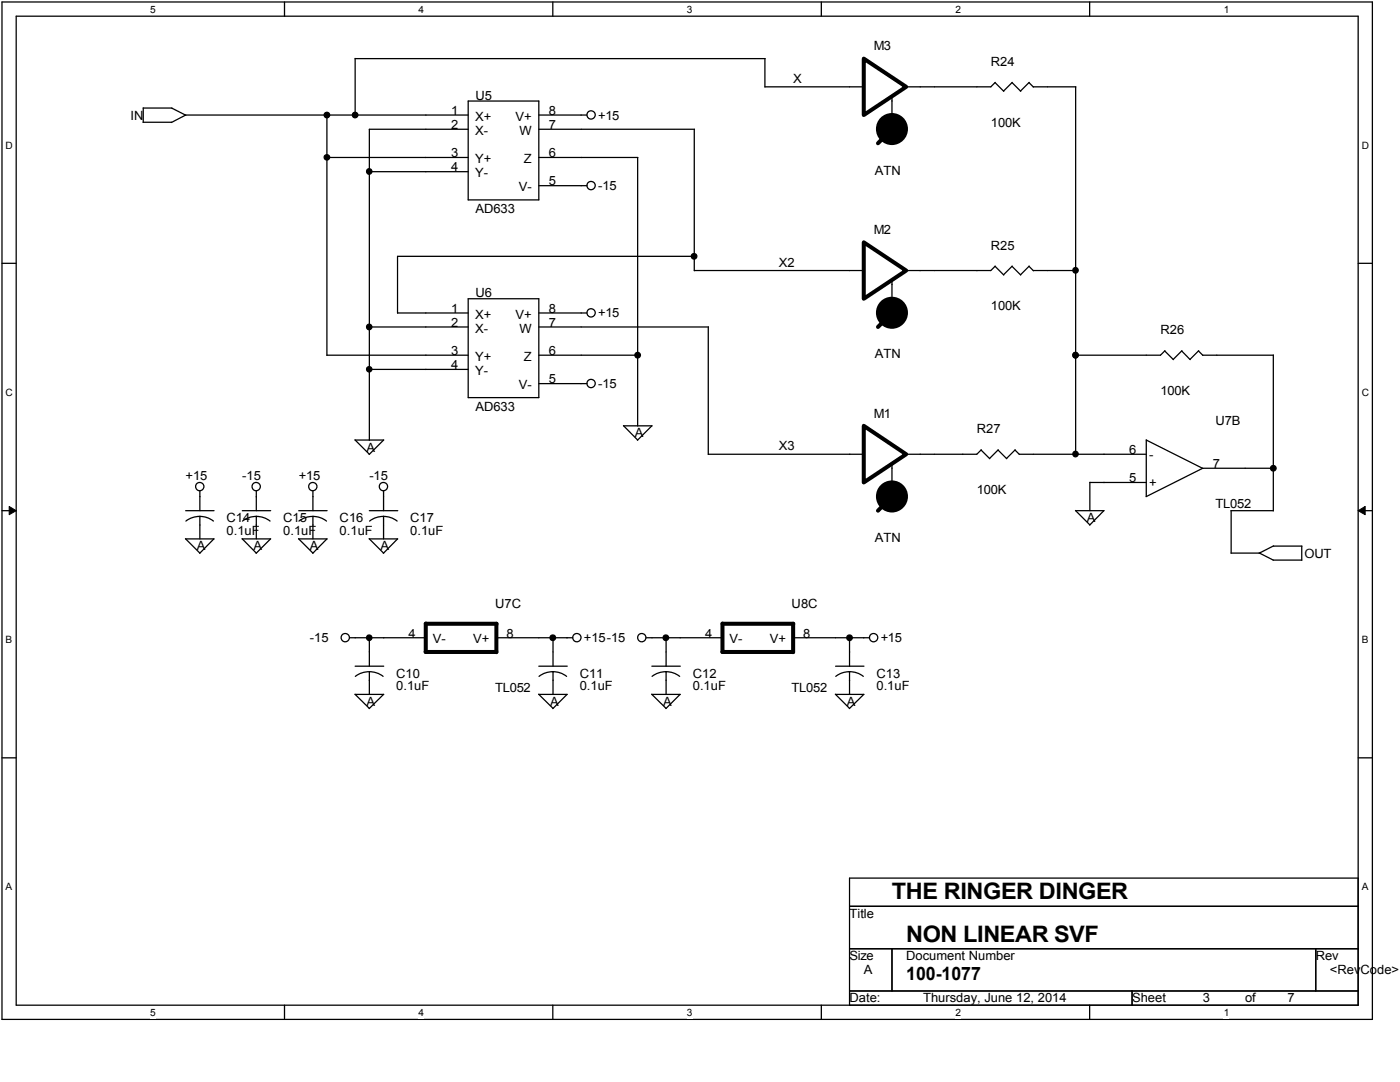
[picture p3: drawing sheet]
<svg xmlns="http://www.w3.org/2000/svg" width="279mm" height="216mm" viewBox="0 0 279 216" stroke-linecap="round" stroke-linejoin="round" font-family="sans-serif">
<path d="M.4 .4h273.5v203h-273.5zM3.2 3.2h267.9v197.4h-267.9z" fill="none" stroke="#000" stroke-width=".25"/>
<g fill="#fff">
<path d="M30 .7h1.1v2.3h-1.1z"/>
<path d="M30 200.9h1.1v2.3h-1.1z"/>
</g>
<path d="M56.8 .4v2.8M56.8 200.6v2.8" fill="none" stroke="#000" stroke-width=".25"/>
<g fill="#fff">
<path d="M83.5 .7h1.1v2.3h-1.1z"/>
<path d="M83.5 200.9h1.1v2.3h-1.1z"/>
</g>
<path d="M110.3 .4v2.8M110.3 200.6v2.8" fill="none" stroke="#000" stroke-width=".25"/>
<g fill="#fff">
<path d="M137.1 .7h1.1v2.3h-1.1z"/>
<path d="M137.1 200.9h1.1v2.3h-1.1z"/>
</g>
<path d="M163.9 .4v2.8M163.9 200.6v2.8" fill="none" stroke="#000" stroke-width=".25"/>
<g fill="#fff">
<path d="M190.7 .7h1.1v2.3h-1.1z"/>
<path d="M190.7 200.9h1.1v2.3h-1.1z"/>
</g>
<path d="M217.5 .4v2.8M217.5 200.6v2.8" fill="none" stroke="#000" stroke-width=".25"/>
<g fill="#fff">
<path d="M244.2 .7h1.1v2.3h-1.1z"/>
<path d="M244.2 200.9h1.1v2.3h-1.1z"/>
<path d="M1.1 27.9h1.5v2.2h-1.5z"/>
<path d="M271.8 27.9h1.4v2.2h-1.4z"/>
<path d="M1.1 77.2h1.5v2.2h-1.5z"/>
<path d="M271.8 77.2h1.4v2.2h-1.4z"/>
</g>
<path d="M.4 52.5h2.8M271.1 52.5h2.8" fill="none" stroke="#000" stroke-width=".25"/>
<g fill="#fff">
<path d="M1.1 126.5h1.3v2.3h-1.3z"/>
<path d="M271.8 126.5h1.3v2.3h-1.3z"/>
</g>
<path d="M.4 101.9h2.8M271.1 101.9h2.8" fill="none" stroke="#000" stroke-width=".25"/>
<path d="M1.8 101.1l1.4 .8-1.4 .8zM271.1 101.9l1.3-.8v1.6z" fill="#000"/>
<path d="M1.8 101.1l1.4 .8-1.4 .8zM271.1 101.9l1.3-.8v1.6z" fill="none" stroke="#000" stroke-width=".2"/>
<g fill="#fff">
<path d="M1.1 175.9h1.3v2.2h-1.3z"/>
<path d="M271.8 175.9h1.3v2.2h-1.3z"/>
</g>
<g fill="none" stroke="#000" stroke-width=".25">
<path d="M152.7 17.3h19.7M152.7 11.7v5.7M152.7 11.7h-81.8v11.3M178 19.3v3.7M198.6 16.5l1.7 1.7M198.6 16.4l-.9 .9h-16.9M202 16.5l1.7 1.7M202 16.4l-1.7 1.8M205.4 16.5l.8 .9M205.4 16.4l-1.7 1.8M206.2 17.3h8.5v73.3M28.5 24.4h5.8"/>
<path d="M28.6 21.6h5.7M28.6 21.5v2.9M34.3 21.6l2.8 1.4M65.2 31.4h28.2M65.2 23v47.9h28.2M73.7 34.3h19.7M93.4 23h-56.3l-2.9 1.4M93.4 20.2h14.1v19.7h-14.1zM93.4 25.8h-19.7v62M107.5 37.1h9.6M107.5 23h9.6M107.5 25.8h31.1"/>
<path d="M107.5 31.4h19.8v53.6M138.6 25.8v28.2M93.4 59.6h14.1v19.7h-14.1zM138.6 54h33.8M138.6 51.1h-59.3v11.4M178 55.9v3.7M198.6 53.1l1.7 1.8M198.6 53.1l-.9 .9h-16.9M202 53.1l1.7 1.8M202 53.1l-1.7 1.7M205.4 53.1l.8 .9M205.4 53.1l-1.7 1.7"/>
<path d="M206.2 54h8.5M73.7 65.2h19.7M73.7 73.7h19.7M79.3 62.5h14.1M107.5 76.5h9.6M107.5 62.5h9.6M107.5 70.9h19.8M107.5 65.2h33.9M141.4 65.2v25.5M232.4 70l1.8 1.8M232.5 70l-.9 .9h-17M235.8 70l1.7 1.8"/>
<path d="M235.9 70l-1.8 1.7M239.2 70l.9 .9M239.2 70l-1.7 1.7M240 70.9h14.1M254.1 70.8v31.1M39.9 98v3.9M51.1 98v3.9M62.5 98v3.9M70.8 87.8l2.9 2.8M70.9 87.8h5.7M76.5 87.8l-2.8 2.9M76.5 98v3.9"/>
<path d="M124.4 84.9l2.9 2.9M124.5 85h5.6M130.1 85l-2.9 2.8M141.4 90.6h31M178 92.5v3.8M195.8 89.8l1.7 1.7M195.8 89.8l-.9 .8h-14.1M199.2 89.8l1.7 1.7M199.2 89.8l-1.7 1.7M202.6 89.8l.9 .9M202.6 89.8l-1.7 1.7M203.4 90.6h25.4"/>
<path d="M217.5 96.3h11.3M217.5 96.2v5.7M228.8 87.8v11.3M228.8 87.8l11.3 5.7M254.2 93.4h-14.2l-11.3 5.7M37 107.5l2.9 2.9M37.1 101.9h5.6M37.1 107.5h5.6M39.9 103l1.4 .3 1.3 .7M39.9 103l-1.5 .3-1.3 .7M39.9 103v4.5M42.7 107.5l-2.9 2.9"/>
<path d="M48.3 107.5l2.8 2.9M48.4 101.9h5.6M48.4 107.5h5.6M51.1 103l1.5 .3 1.3 .7M51.1 103l-1.4 .3-1.3 .7M51.1 103v4.5M54 107.5l-2.9 2.9M59.6 107.5l2.9 2.9M59.6 101.9h5.7M59.6 107.5h5.7M62.5 103l1.4 .3 1.3 .7M62.5 103l-1.5 .3-1.3 .7"/>
<path d="M62.5 103v4.5M65.2 107.5l-2.8 2.9M73.7 107.5l2.8 2.9M73.7 101.9h5.7M73.7 107.5h5.7M76.5 103l1.5 .3 1.3 .7M76.5 103l-1.4 .3-1.3 .7M76.5 103v4.5M79.3 107.5l-2.8 2.9M214.6 101.9l2.9 2.8M214.7 101.9h5.6M220.3 101.9l-2.8 2.9"/>
<path d="M245.7 110.4h5.7M251.3 110.3l2.8 1.5M254.1 111.8h5.7M254.1 101.9h-8.4v8.5M254.1 109h5.7M254.2 108.9l-2.9 1.5M259.8 109v2.8M69.8 127.3h15.2M70.8 138.5l2.9 2.9M70.9 138.6h5.7M70.9 132.9h5.7M73.7 134l1.4 .3 1.4 .7"/>
<path d="M73.7 134l-1.5 .3-1.3 .7M73.7 127.2v5.7M73.7 134v4.6M76.5 138.6l-2.8 2.8M99.1 127.3h15.2M107.5 138.5l2.9 2.9M107.5 138.6h5.7M107.5 132.9h5.7M110.4 134l1.4 .3 1.3 .7M110.4 134l-1.5 .3-1.3 .7M110.4 127.2v5.7M110.4 134v4.6"/>
<path d="M113.2 138.6l-2.9 2.8M129 127.3h15.2M130.1 138.5l2.8 2.9M130.1 138.6h5.7M130.1 132.9h5.7M132.9 134l1.4 .3 1.3 .7M132.9 134l-1.5 .3-1.3 .7M132.9 127.2v5.7M132.9 134v4.6M135.7 138.6l-2.8 2.8M158.3 127.3h15.2M166.7 138.5l2.8 2.9"/>
<path d="M166.8 138.6h5.6M166.8 132.9h5.6M169.5 134l1.5 .3 1.3 .7M169.5 134l-1.4 .3-1.3 .7M169.5 127.2v5.7M169.5 134v4.6M172.4 138.6l-2.9 2.8M.4 151.2h2.8M271.1 151.2h2.8M169.5 175.2h101.6v25.4h-101.6zM169.5 180.8h101.6M169.5 189.3h101.6"/>
<path d="M169.5 197.7h101.6M178 189.3v8.4M225.9 197.7v2.9M262.6 189.3v8.4"/>
<circle cx="65.2" cy="23" r=".56"/>
<circle cx="65.2" cy="31.4" r=".55"/>
<circle cx="70.9" cy="23" r=".56"/>
<circle cx="73.7" cy="34.2" r=".55"/>
<circle cx="118" cy="37" r=".83"/>
<circle cx="118" cy="22.9" r=".83"/>
<circle cx="138.5" cy="51.1" r=".56"/>
<circle cx="214.6" cy="53.9" r=".55"/>
<circle cx="73.7" cy="65.2" r=".55"/>
<circle cx="73.7" cy="73.7" r=".54"/>
<circle cx="118" cy="76.5" r=".83"/>
<circle cx="118" cy="62.4" r=".83"/>
<circle cx="127.3" cy="70.9" r=".56"/>
<circle cx="214.6" cy="70.9" r=".55"/>
<circle cx="39.9" cy="97.1" r=".83"/>
<circle cx="51.1" cy="97.1" r=".83"/>
<circle cx="62.4" cy="97.1" r=".83"/>
<circle cx="76.5" cy="97.1" r=".83"/>
<circle cx="214.6" cy="90.6" r=".55"/>
<circle cx="254.1" cy="93.4" r=".56"/>
<circle cx="68.9" cy="127.2" r=".83"/>
<circle cx="73.7" cy="127.3" r=".55"/>
<circle cx="110.3" cy="127.3" r=".56"/>
<circle cx="115.1" cy="127.2" r=".83"/>
<circle cx="128.1" cy="127.2" r=".83"/>
<circle cx="132.9" cy="127.3" r=".56"/>
<circle cx="169.5" cy="127.3" r=".56"/>
<circle cx="174.3" cy="127.2" r=".83"/>
</g>
<g fill="none" stroke="#000" stroke-width=".8">
<path d="M172.4 11.7l8.4 5.6-8.4 5.7zM178.1 25.8l-2.9 2.8M172.4 48.4l8.4 5.6-8.4 5.6zM178.1 62.4l-2.9 2.8M172.4 85l8.4 5.6-8.4 5.7zM178.1 99l-2.9 2.9M84.9 130.1h14.2M85 124.5h14.1v5.6M85 124.4v5.7M144.1 130.1h14.2M144.2 124.5h14.1v5.6M144.2 124.4v5.7"/>
<circle cx="178" cy="25.7" r="2.8"/>
<circle cx="178" cy="62.4" r="2.8"/>
<circle cx="178" cy="99.1" r="2.8"/>
</g>
<g fill="#000">
<circle cx="65.2" cy="23" r=".56"/>
<circle cx="65.2" cy="31.4" r=".55"/>
<circle cx="70.9" cy="23" r=".56"/>
<circle cx="73.7" cy="34.2" r=".55"/>
<circle cx="178" cy="25.7" r="2.8"/>
<circle cx="138.5" cy="51.1" r=".56"/>
<circle cx="214.6" cy="53.9" r=".55"/>
<circle cx="73.7" cy="65.2" r=".55"/>
<circle cx="73.7" cy="73.7" r=".54"/>
<circle cx="127.3" cy="70.9" r=".56"/>
<circle cx="178" cy="62.4" r="2.8"/>
<circle cx="214.6" cy="70.9" r=".55"/>
<circle cx="178" cy="99.1" r="2.8"/>
<circle cx="214.6" cy="90.6" r=".55"/>
<circle cx="254.1" cy="93.4" r=".56"/>
<circle cx="73.7" cy="127.3" r=".55"/>
<circle cx="110.3" cy="127.3" r=".56"/>
<circle cx="132.9" cy="127.3" r=".56"/>
<circle cx="169.5" cy="127.3" r=".56"/>
</g>
<g font-size="4.5">
<text x="178" y="179.5">THE RINGER DINGER</text>
<text x="180.8" y="187.9">NON LINEAR SVF</text>
</g>
<text font-size="3.7" x="180.8" y="195.5">100-1077</text>
<g font-size="2.5">
<text x="174.4" y="10">M3</text>
<text x="158.3" y="16.5">X</text>
<text x="197.7" y="13.1">R24</text>
<text x="26" y="23.8">IN</text>
<text x="90" y="22.9">1</text>
<text x="94.9" y="19.9">U5</text>
<text x="109.5" y="22.9">8</text>
<text x="119.4" y="23.8">+15</text>
<text x="90" y="25.8">2</text>
<text x="94.8" y="24.1">X+</text>
<text x="94.8" y="26.9">X-</text>
<text x="102.9" y="24.1">V+</text>
<text x="103.7" y="26.9">W</text>
<text x="109.5" y="25.8">7</text>
<text x="197.7" y="25.2">100K</text>
<text x="90" y="31.4">3</text>
<text x="90" y="34.2">4</text>
<text x="94.8" y="32.6">Y+</text>
<text x="94.8" y="35.4">Y-</text>
<text x="104.6" y="32.6">Z</text>
<text x="109.5" y="31.4">6</text>
<text x="174.6" y="34.9">ATN</text>
<text x="103.6" y="38.2">V-</text>
<text x="109.5" y="37">5</text>
<text x="119.4" y="37.9">-15</text>
<text x="94.9" y="42.4">AD633</text>
<text x="174.4" y="46.7">M2</text>
<text x="155.4" y="53.2">X2</text>
<text x="197.7" y="49.8">R25</text>
<text x="94.9" y="59.4">U6</text>
<text x="90" y="62.4">1</text>
<text x="90" y="65.2">2</text>
<text x="94.8" y="63.6">X+</text>
<text x="102.9" y="63.6">V+</text>
<text x="109.5" y="62.4">8</text>
<text x="109.5" y="65.2">7</text>
<text x="119.4" y="63.3">+15</text>
<text x="197.7" y="61.9">100K</text>
<text x="90" y="70.8">3</text>
<text x="94.8" y="66.4">X-</text>
<text x="103.7" y="66.4">W</text>
<text x="109.5" y="70.8">6</text>
<text x="174.6" y="71.5">ATN</text>
<text x="231.6" y="66.7">R26</text>
<text x="90" y="73.7">4</text>
<text x="94.8" y="72">Y+</text>
<text x="94.8" y="74.9">Y-</text>
<text x="103.6" y="77.7">V-</text>
<text x="104.6" y="72">Z</text>
<text x="109.5" y="76.5">5</text>
<text x="119.4" y="77.4">-15</text>
<text x="94.9" y="81.9">AD633</text>
<text x="174.4" y="83.3">M1</text>
<text x="231.6" y="78.8">100K</text>
<text x="126.7" y="87.3">A</text>
<text x="155.4" y="89.8">X3</text>
<text x="194.9" y="86.4">R27</text>
<text x="242.6" y="84.7">U7B</text>
<text x="37.1" y="95.7">+15</text>
<text x="48.4" y="95.7">-15</text>
<text x="59.6" y="95.7">+15</text>
<text x="73.2" y="90.1">A</text>
<text x="73.7" y="95.7">-15</text>
<text x="225.3" y="90.6">6</text>
<text x="229.3" y="91.5">-</text>
<text x="242" y="93.4">7</text>
<text x="194.9" y="98.6">100K</text>
<text x="225.3" y="96.2">5</text>
<text x="229.3" y="97.2">+</text>
<text x="242.6" y="101.4">TL052</text>
<text x="45.2" y="104.2">C14</text>
<text x="45.2" y="106.7">0.1uF</text>
<text x="56.5" y="104.2">C15</text>
<text x="56.5" y="106.7">0.1uF</text>
<text x="67.8" y="104.2">C16</text>
<text x="67.8" y="106.7">0.1uF</text>
<text x="81.9" y="104.2">C17</text>
<text x="81.9" y="106.7">0.1uF</text>
<text x="216.9" y="104.2">A</text>
<text x="39.3" y="109.8">A</text>
<text x="50.6" y="109.8">A</text>
<text x="61.9" y="109.8">A</text>
<text x="76" y="109.8">A</text>
<text x="174.6" y="108.1">ATN</text>
<text x="260.3" y="111.3">OUT</text>
<text x="98.8" y="121.4">U7C</text>
<text x="158" y="121.4">U8C</text>
<text x="61.9" y="128.1">-15</text>
<text x="81.5" y="127.2">4</text>
<text x="86.4" y="128.4">V-</text>
<text x="94.4" y="128.4">V+</text>
<text x="101.1" y="127.2">8</text>
<text x="116.5" y="128.1">+15-15</text>
<text x="140.8" y="127.2">4</text>
<text x="145.6" y="128.4">V-</text>
<text x="153.6" y="128.4">V+</text>
<text x="160.3" y="127.2">8</text>
<text x="175.8" y="128.1">+15</text>
<text x="79.1" y="135.2">C10</text>
<text x="79.1" y="137.8">0.1uF</text>
<text x="115.7" y="135.2">C11</text>
<text x="115.7" y="137.8">0.1uF</text>
<text x="138.3" y="135.2">C12</text>
<text x="138.3" y="137.8">0.1uF</text>
<text x="174.9" y="135.2">C13</text>
<text x="174.9" y="137.8">0.1uF</text>
<text x="73.2" y="140.8">A</text>
<text x="98.8" y="138">TL052</text>
<text x="109.8" y="140.8">A</text>
<text x="132.3" y="140.8">A</text>
<text x="158" y="138">TL052</text>
<text x="169" y="140.8">A</text>
<text x="169.5" y="183.1">Title</text>
<text x="169.5" y="191.6">Size</text>
<text x="180.8" y="191.6">Document Number</text>
<text x="262.6" y="191.6">Rev</text>
<text x="172.4" y="194.4">A</text>
<text x="265.4" y="194.4">&lt;RevCode&gt;</text>
<text x="169.5" y="200">Date:</text>
<text x="184.2" y="200">Thursday, June 12, 2014</text>
<text x="225.9" y="200">Sheet</text>
<text x="240" y="200">3</text>
<text x="248.5" y="200">of</text>
<text x="257" y="200">7</text>
</g>
<g font-size="2">
<text x="30" y="2.6">5</text>
<text x="83.5" y="2.6">4</text>
<text x="137.1" y="2.6">3</text>
<text x="190.7" y="2.6">2</text>
<text x="244.2" y="2.6">1</text>
<text x="1.1" y="29.7">D</text>
<text x="271.8" y="29.7">D</text>
<text x="1.1" y="79">C</text>
<text x="271.8" y="79">C</text>
<text x="1.1" y="128.4">B</text>
<text x="271.8" y="128.4">B</text>
<text x="1.1" y="177.7">A</text>
<text x="271.8" y="177.7">A</text>
<text x="30" y="202.7">5</text>
<text x="83.5" y="202.7">4</text>
<text x="137.1" y="202.7">3</text>
<text x="190.7" y="202.7">2</text>
<text x="244.2" y="202.7">1</text>
</g>
</svg>
